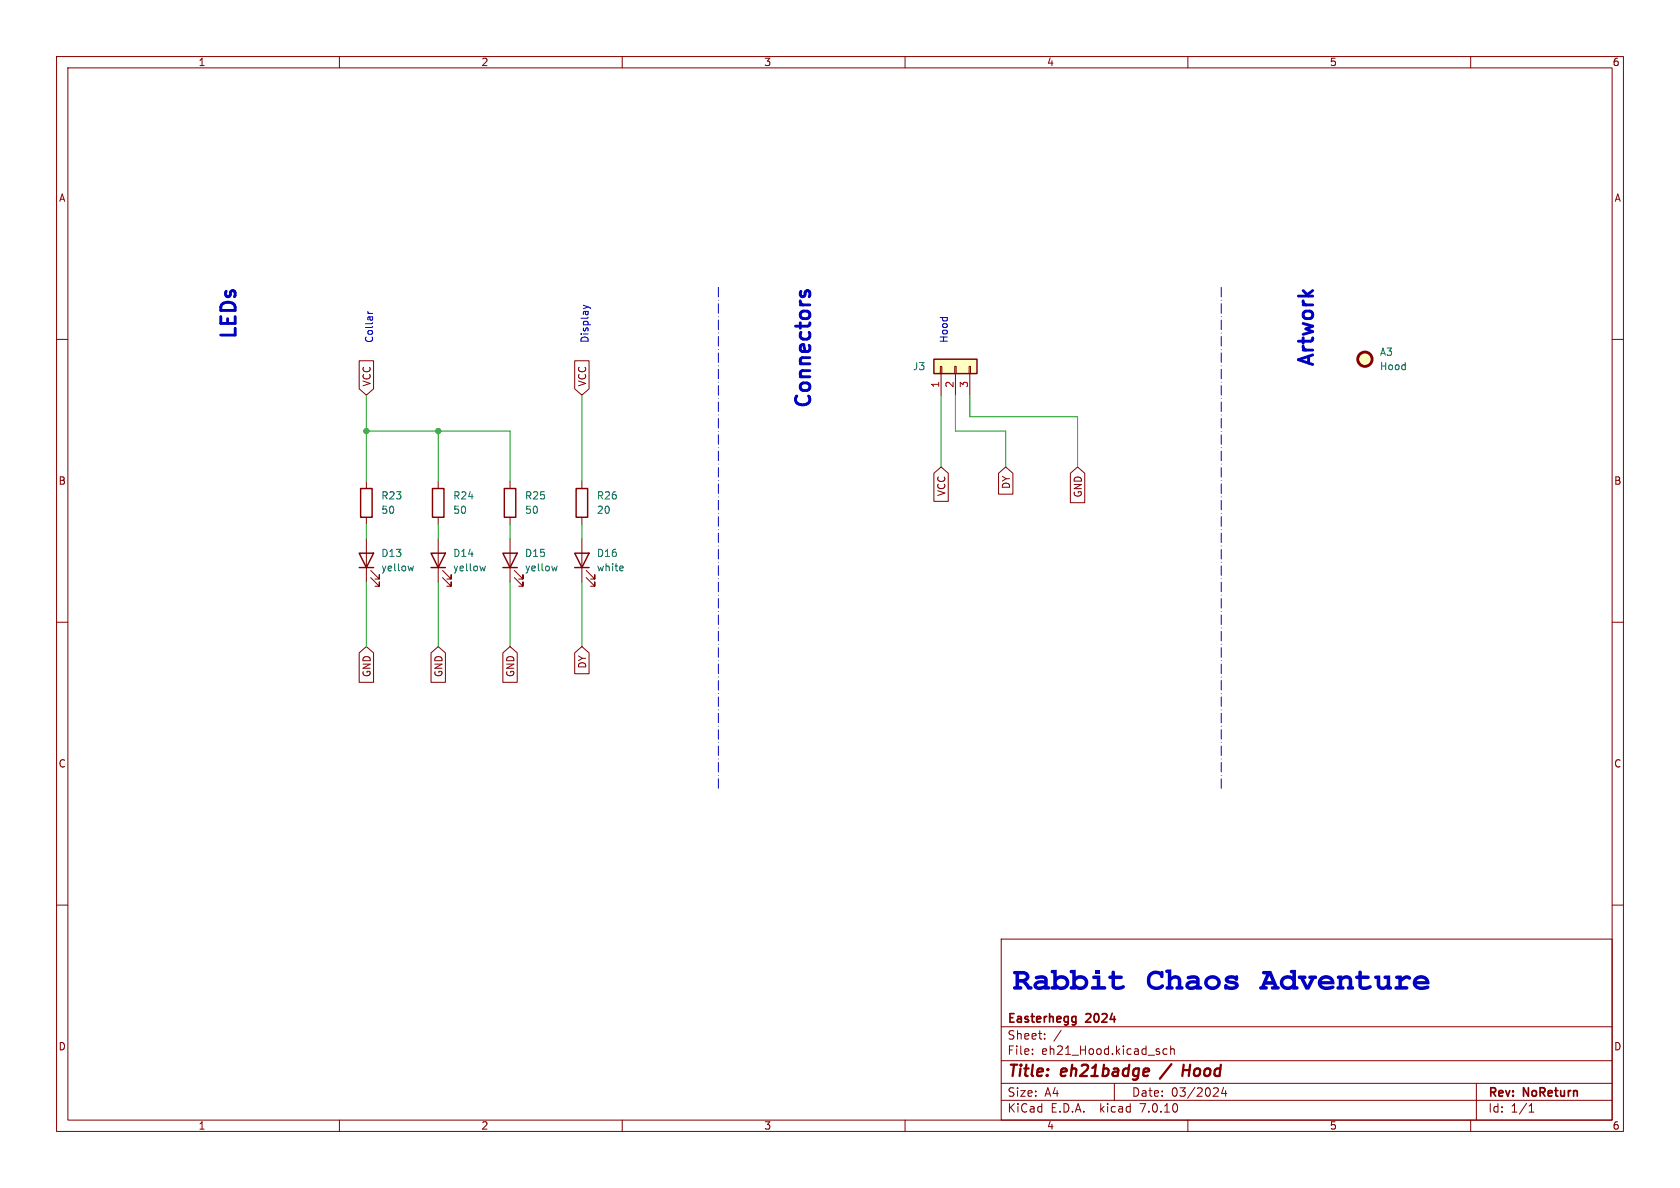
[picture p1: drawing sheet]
<svg xmlns="http://www.w3.org/2000/svg" width="297mm" height="210mm" viewBox="0 0 297 210" stroke-linecap="round" stroke-linejoin="round" font-family="sans-serif">
<g fill="none" stroke="#840000" stroke-width=".18">
<path d="M10 10h277v190h-277zM12 12h273v186h-273zM60 10v2M110 10v2M160 10v2M210 10v2M260 10v2M10 60h2M285 60h2M63.5 63.8h2.5v4.9l-1.2 1.2-1.3-1.2zM101.6 63.8h2.5v4.9l-1.2 1.2-1.3-1.2zM166.2 64.8h.3v1.2h-.3z"/>
<path d="M166.4 66v3.9M168.8 64.8h.2v1.2h-.2zM168.9 66v3.9M171.3 64.8h.3v1.2h-.3zM171.4 66v3.9M64.8 85.1v1.3M64.8 91.4v1.3M64.8 95.3v7.6M77.5 85.1v1.3M77.5 91.4v1.3M77.5 95.3v7.6M90.2 85.1v1.3"/>
<path d="M90.2 91.4v1.3M90.2 95.3v7.6M102.9 85.1v1.3M102.9 91.4v1.3M102.9 95.3v7.6M165.1 83.7l1.3-1.1 1.2 1.1v4.9h-2.5zM176.5 83.7l1.3-1.1 1.3 1.1v3.7h-2.6zM189.2 83.7l1.3-1.1 1.3 1.1v5.2h-2.6zM10 110h2M63.5 115.4l1.3-1.1 1.2 1.1v5.2h-2.5zM65.5 102.1l1.6 1.5v-.7v.7h-.8M65.5 100.8l1.6 1.6v-.8v.8h-.8"/>
<path d="M76.2 115.4l1.3-1.1 1.2 1.1v5.2h-2.5zM78.2 102.1l1.6 1.5v-.7v.7h-.8M78.2 100.8l1.6 1.6v-.8v.8h-.8M88.9 115.4l1.3-1.1 1.2 1.1v5.2h-2.5zM90.9 102.1l1.6 1.5v-.7v.7h-.8M90.9 100.8l1.6 1.6v-.8v.8h-.8M101.6 115.4l1.3-1.1 1.2 1.1v3.7h-2.5zM103.6 102.1l1.6 1.5v-.7v.7h-.8M103.6 100.8l1.6 1.6v-.8v.8h-.8M285 110h2M10 160h2M285 160h2"/>
<path d="M177 166h108v32h-108zM60 198v2M110 198v2M160 198v2M177 194.5h108M177 191.5h108M177 187.5h108M177 181.5h108M182.5 186.3v.1M182.5 185.5v.1M184.7 183.6v.1M184.7 182.8v.1"/>
<path d="M187.6 182.1l-1.3 2M197 191.5v3M206.3 185.5l-.4-.1-.3 .3v.4l.1 .2h.6M207 185.5l.2-.1 .3 .1 .1 .9M207 184.9v1.5M210 198v2M215.1 192.3l.3 .3-.1 .3-.8 .9h.9M216.3 192.2l-.3 1.1h.9M216.7 192.8v1M260 198v2M261 191.5v6.5M270.3 196.6h.9"/>
<path d="M270.3 195.5l.4-.4v1.5"/>
</g>
<path d="M207.1 188.1l-2 2.6M209.1 189.2h1.2M209.3 188.2l-.3 2" fill="none" stroke="#840000" stroke-width=".4"/>
<path d="M189.8 179.7l.4 .1M190.2 179.7v1.2l-.3 .3M190.2 180.6l-.4 .1" fill="none" stroke="#840000" stroke-width=".3"/>
<g fill="#ffffc2" stroke="#ffffc2" stroke-width=".18">
<path d="M165.1 63.5h7.6v2.5h-7.6z"/>
<circle cx="241.3" cy="63.5" r="1.27"/>
</g>
<circle cx="241.3" cy="63.5" r="1.27" fill="none" stroke="#840000" stroke-width=".51"/>
<g fill="none" stroke="#840000" stroke-width=".25">
<path d="M165.1 63.5h7.6v2.5h-7.6zM63.5 97.8h2.5l-1.2 2.5zM63.8 86.4h2v5h-2zM76.2 97.8h2.5l-1.2 2.5zM76.5 86.4h2v5h-2zM88.9 97.8h2.5l-1.2 2.5zM89.2 86.4h2v5h-2zM101.6 97.8h2.5l-1.2 2.5zM101.9 86.4h2v5h-2zM63.5 100.3h2.5M76.2 100.3h2.5M88.9 100.3h2.5"/>
<path d="M101.6 100.3h2.5"/>
</g>
<path d="M73.1 100.1l-.2 .8-.3-.6M85.8 100.1l-.2 .8-.3-.6M98.5 100.1l-.2 .8-.3-.6M110 100.1l.2 .3-.6 .1M110.1 100.8l-.1 .1" fill="none" stroke="#006464" stroke-width=".18"/>
<g fill="#0000c2">
<path d="M196.6 171.7a.32 .32 0 0 1 .4-.1 .32 .32 0 0 1 .1 .4v.4h1a.32 .32 0 0 1 .4 .4 .32 .32 0 0 1-.4 .3h-1v1a.69 .69 0 0 0 1 .2h.1a.38 .38 0 0 1 .6 0 .38 .38 0 0 1-.4 .6l-1 .1-.7-.2-.2-.5v-1.2h-.2a.32 .32 0 0 1-.4-.3 .32 .32 0 0 1 .4-.4h.2z"/>
<path d="M250.1 172.8l.5-.3 .5-.1 .6 .1 .5 .2 .4 .6 .1 .7h-2.3l.6 .4 1-.1a.39 .39 0 0 1 .5-.1 .39 .39 0 0 1 .2 .5l-.8 .2-1 .1-.7-.4-.4-.5v-.7h2.2a.91 .91 0 0 0-1.6 0h-.6z"/>
</g>
<path d="M65 55.4h.9M65 55l.3 .4M103.1 54l.9 .3M104 54.3l-.9 .3M104 54.3l.3 .1" fill="none" stroke="#0000c2" stroke-width=".18"/>
<path d="M141.6 51.5l-.1 .6M142.3 52.1l.1-.6 .4-.1 .4 .3v.5" fill="none" stroke="#0000c2" stroke-width=".51"/>
<path d="M127 50.8v88.9M215.9 50.8v88.9" fill="none" stroke="#0000c2" stroke-width=".18" stroke-dasharray="1.7 .6 0 .6"/>
<g fill="none" stroke="#009600" stroke-width=".18">
<path d="M64.8 69.9v15.2M64.8 76.2h25.4v8.9M77.5 76.2v8.9M102.9 69.9v15.2M166.4 69.9v12.7M168.9 69.9v6.3h8.9v6.4M171.4 69.9v3.8h19.1v8.9M64.8 92.7v2.6M77.5 92.7v2.6M90.2 92.7v2.6M102.9 92.7v2.6M64.8 102.9v11.4"/>
<path d="M77.5 102.9v11.4M90.2 102.9v11.4M102.9 102.9v11.4"/>
</g>
<g fill="#009600" stroke="#009600" stroke-width=".18">
<circle cx="77.5" cy="76.2" r=".46"/>
<circle cx="64.8" cy="76.2" r=".46"/>
</g>
<g font-size="5.6" fill="#0000c2">
<text x="179.1" y="175.6">Rabbit</text>
<text x="202.6" y="175.6">Chaos Adventure</text>
</g>
<g font-size="3.5" fill="#0000c2">
<text x="41.9" y="60.5" transform="rotate(-90 41.9 60.5)">LEDs</text>
<text x="232.4" y="65.4" transform="rotate(-90 232.4 65.4)">Artwork</text>
<text x="143.5" y="72.7" transform="rotate(-90 143.5 72.7)">Connectors</text>
</g>
<g font-size="2.8" fill="#840000">
<text x="178" y="190.9">Title:</text>
<text x="187.7" y="190.9">eh21badge</text>
<text x="210.7" y="190.9">Hood</text>
</g>
<g font-size="2.1" fill="#840000">
<text x="178" y="184">Sheet:</text>
<text x="178" y="181.2">Easterhegg</text>
<text x="192.1" y="181.2">2024</text>
<text x="178" y="186.7">File:</text>
<text x="184.1" y="186.7">eh21_Hood.kicad_sch</text>
<text x="178" y="196.9">KiCad</text>
<text x="178" y="194.1">Size:</text>
<text x="184.7" y="194.1">A4</text>
<text x="185.7" y="196.9">E.D.A.</text>
<text x="194.6" y="196.9">kicad</text>
<text x="200" y="194.1">Date:</text>
<text x="201.8" y="196.9">7.0.10</text>
<text x="207" y="194.1">03/2024</text>
<text x="263" y="194.3">Rev:</text>
<text x="263" y="196.9">Id:</text>
<text x="267.1" y="196.9">1/1</text>
<text x="269.4" y="194.3">NoReturn</text>
</g>
<g font-size="1.8" fill="#840000">
<text x="35" y="11.9">1</text>
<text x="85" y="11.9">2</text>
<text x="135" y="11.9">3</text>
<text x="185" y="11.9">4</text>
<text x="235" y="11.9">5</text>
<text x="285" y="11.9">6</text>
<text x="10.3" y="35.9">A</text>
<text x="285.3" y="35.9">A</text>
<text x="65.7" y="68.4" transform="rotate(-90 65.7 68.4)">VCC</text>
<text x="103.8" y="68.4" transform="rotate(-90 103.8 68.4)">VCC</text>
<text x="10.3" y="85.9">B</text>
<text x="167.3" y="87.8" transform="rotate(-90 167.3 87.8)">VCC</text>
<text x="178.8" y="86.5" transform="rotate(-90 178.8 86.5)">DY</text>
<text x="191.5" y="88.1" transform="rotate(-90 191.5 88.1)">GND</text>
<text x="285.3" y="85.9">B</text>
<text x="65.7" y="119.8" transform="rotate(-90 65.7 119.8)">GND</text>
<text x="78.4" y="119.8" transform="rotate(-90 78.4 119.8)">GND</text>
<text x="91.1" y="119.8" transform="rotate(-90 91.1 119.8)">GND</text>
<text x="103.8" y="118.3" transform="rotate(-90 103.8 118.3)">DY</text>
<text x="10.3" y="135.9">C</text>
<text x="285.3" y="135.9">C</text>
<text x="10.3" y="185.9">D</text>
<text x="285.3" y="185.9">D</text>
<text x="35" y="199.9">1</text>
<text x="85" y="199.9">2</text>
<text x="135" y="199.9">3</text>
<text x="185" y="199.9">4</text>
<text x="235" y="199.9">5</text>
<text x="285" y="199.9">6</text>
</g>
<g font-size="1.8" fill="#0000c2">
<text x="66" y="60.7" transform="rotate(-90 66 60.7)">Collar</text>
<text x="104.1" y="60.7" transform="rotate(-90 104.1 60.7)">Display</text>
<text x="167.6" y="60.7" transform="rotate(-90 167.6 60.7)">Hood</text>
</g>
<g font-size="1.8" fill="#006464">
<text x="161.3" y="65.6">J3</text>
<text x="243.8" y="63.1">A3</text>
<text x="243.8" y="65.6">Hood</text>
<text x="67.3" y="88.5">R23</text>
<text x="80" y="88.5">R24</text>
<text x="92.7" y="88.5">R25</text>
<text x="105.4" y="88.5">R26</text>
<text x="67.3" y="91">50</text>
<text x="80" y="91">50</text>
<text x="92.7" y="91">50</text>
<text x="105.4" y="91">20</text>
<text x="67.3" y="101.2">yellow</text>
<text x="67.3" y="98.7">D13</text>
<text x="80" y="101.2">yellow</text>
<text x="80" y="98.7">D14</text>
<text x="92.7" y="101.2">yellow</text>
<text x="92.7" y="98.7">D15</text>
<text x="105.4" y="98.7">D16</text>
<text x="105.4" y="101.2">white</text>
</g>
<g font-size="1.8" fill="#a90000">
<text x="166.1" y="68.7" transform="rotate(-90 166.1 68.7)">1</text>
<text x="168.7" y="68.7" transform="rotate(-90 168.7 68.7)">2</text>
<text x="171.2" y="68.7" transform="rotate(-90 171.2 68.7)">3</text>
</g>
</svg>
